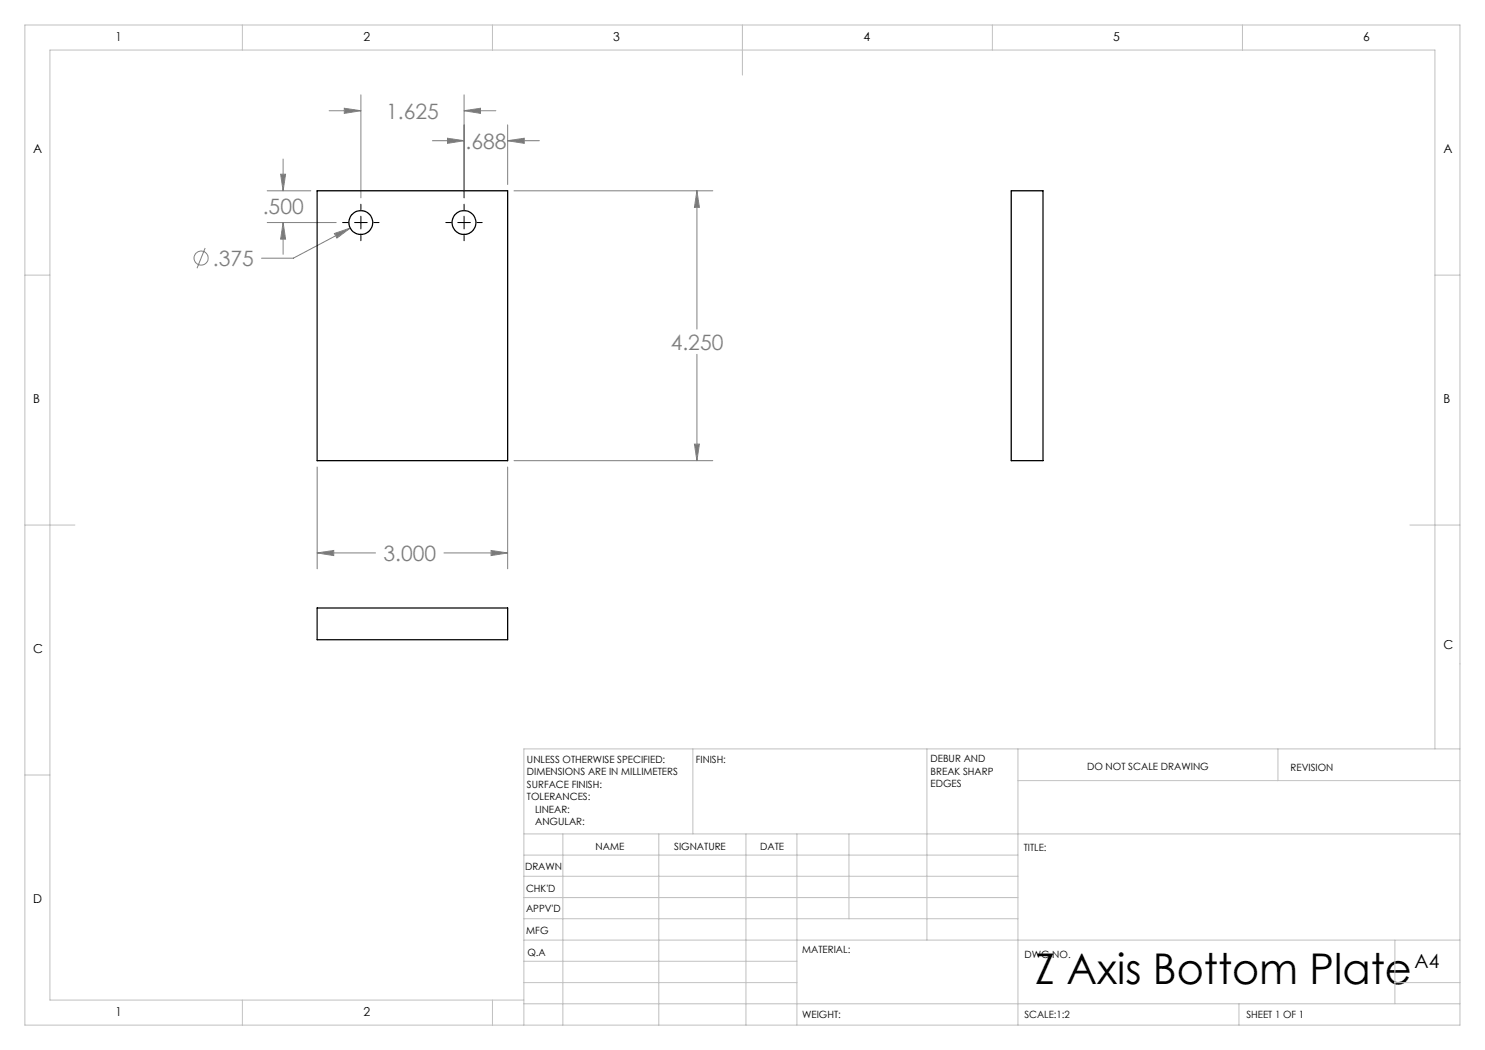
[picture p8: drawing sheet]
<svg xmlns="http://www.w3.org/2000/svg" width="297mm" height="210mm" viewBox="0 0 297 210" stroke-linecap="round" stroke-linejoin="round" font-family="sans-serif">
<g fill="none" stroke="#808080" stroke-width=".2">
<path d="M72.2 19v20.6M92.8 19v20.6M53.4 38.2h8.8M56.1 34.8h1l-.5 3.4zM56.6 31.8v6.4M65.8 22.1h6.4M68.9 21.7l3.3 .4-3.3 .6zM86.5 28.1h6.3M89.5 27.6l3.3 .5-3.3 .6zM92.8 22.1l3.3-.4v1zM92.8 22.1h6.4M101.5 28.1l3.3-.5v1.1z"/>
<path d="M101.5 25v11.9M101.5 28.1h6.4M102.8 38.2h39.8M139.4 38.2l.5 3.3h-1zM139.4 38.2v27.6M41 49.6l-1.6 4M53.4 44.5h13.8M56.6 44.5l.5 3.3h-1zM56.6 44.5v6.4M66.9 46.7l3.2-1.1-2.7 2zM70.1 45.6l-11.4 6h-6.4M139.4 70.9v21.2"/>
<path d="M63.4 93.4v20.4M101.5 93.4v20.4M102.8 92.1h39.8M138.9 88.8h1l-.5 3.3zM63.4 110.6l3.3-.5v1zM63.4 110.6h11.7M88.8 110.6h12.7M98.2 110.1l3.3 .5-3.3 .5z"/>
<circle cx="40.2" cy="51.6" r="1.41"/>
</g>
<path d="M68.5 44.5h1.1M70.9 44.5h2.5M72.2 40.8v1.2M72.2 43.2v2.6M72.2 47.1v1M74.7 44.5h1.1M89.1 44.5h1.2M91.5 44.5h2.6M92.8 40.8v1.2M92.8 43.2v2.6M92.8 47.1v1M95.4 44.5h1" fill="none" stroke="#000" stroke-width=".2"/>
<g fill="none" stroke="#c0c0c0" stroke-width=".2">
<path d="M5 5h287v200h-287zM48.5 5v5M98.5 5v5M148.5 5v10M198.5 5v5M248.5 5v5M5 55h5M287 55h5M5 105h10M282 105h10M5 155h5M138.6 149.8v17"/>
<path d="M185.4 149.8v38.2M203.6 149.8v55.2M203.6 156.1h88.4M255.6 149.8v6.3M287 149.8v-139.8h-277v190h94.8M292 149.8h-187.2v55.2M104.8 166.8h187.2M104.8 179.5h98.8M104.8 175.3h98.8M104.8 171h98.8M112.6 166.8v38.2M131.8 166.8v38.2"/>
<path d="M149.2 166.8v38.2M159.4 166.8v38.2M169.8 166.8v17M104.8 183.8h98.8M104.8 196.5h54.6M104.8 192.3h54.6M104.8 188h187.2M279 196.5h13M279 188v12.8M48.5 200v5M98.5 200v5M104.8 200.8h187.2"/>
<path d="M247.8 200.8v4.2"/>
</g>
<path d="M66.9 46.7l.5 .9 2.7-2zM63.4 110.6l3.3-.5v1zM98.2 110.1l3.3 .5-3.3 .5zM138.9 88.8h1l-.5 3.3zM139.4 38.2l.5 3.3h-1zM68.9 21.7l3.3 .4-3.3 .6zM92.8 22.1l3.3-.4v1zM56.6 44.5l.5 3.3h-1zM56.1 34.8h1l-.5 3.4zM89.5 27.6l3.3 .5-3.3 .6zM101.5 28.1l3.3-.5v1.1z" fill="#808080"/>
<g fill="none" stroke="#000" stroke-width=".25">
<path d="M63.4 38.2h38.1v53.9h-38.1zM202.2 38.2h6.4v53.9h-6.4zM63.4 121.6h38.1v6.3h-38.1z"/>
<circle cx="72.2" cy="44.5" r="2.38"/>
<circle cx="92.8" cy="44.5" r="2.38"/>
</g>
<text font-size="8.5" x="207" y="196.7">Z Axis Bottom Plate</text>
<g font-size="4.2" fill="#808080">
<text x="77.2" y="23.7">1.625</text>
<text x="93.1" y="29.7">.688</text>
<text x="52.6" y="42.7">.500</text>
<text x="42.6" y="53.2">.375</text>
<text x="134.1" y="69.9">4.250</text>
<text x="76.7" y="112.2">3.000</text>
</g>
<text font-size="3.9" x="282.9" y="193.6">A4</text>
<g font-size="2.5">
<text x="23.1" y="8.2">1</text>
<text x="72.7" y="8.2">2</text>
<text x="122.7" y="8.2">3</text>
<text x="172.7" y="8.2">4</text>
<text x="222.7" y="8.2">5</text>
<text x="272.7" y="8.2">6</text>
<text x="6.7" y="30.7">A</text>
<text x="288.7" y="30.7">A</text>
<text x="6.7" y="80.7">B</text>
<text x="288.7" y="80.7">B</text>
<text x="6.7" y="130.7">C</text>
<text x="288.7" y="129.7">C</text>
<text x="6.7" y="180.7">D</text>
<text x="23.1" y="203.2">1</text>
<text x="72.7" y="203.2">2</text>
</g>
<g font-size="2">
<text x="105.4" y="152.6">UNLESS OTHERWISE SPECIFIED:</text>
<text x="105.4" y="155.1">DIMENSIONS ARE IN MILLIMETERS</text>
<text x="139.2" y="152.6">FINISH:</text>
<text x="186.1" y="152.5">DEBUR AND</text>
<text x="186.1" y="155">BREAK SHARP</text>
<text x="217.4" y="154">DO NOT SCALE DRAWING</text>
<text x="258.1" y="154.2">REVISION</text>
<text x="105.4" y="157.6">SURFACE FINISH:</text>
<text x="105.4" y="160.1">TOLERANCES:</text>
<text x="186.1" y="157.5">EDGES</text>
<text x="107" y="162.6">LINEAR:</text>
<text x="107" y="165.1">ANGULAR:</text>
<text x="119.1" y="170">NAME</text>
<text x="134.8" y="169.9">SIGNATURE</text>
<text x="152" y="169.9">DATE</text>
<text x="204.8" y="170.2">TITLE:</text>
<text x="105" y="174.1">DRAWN</text>
<text x="105.2" y="178.3">CHK'D</text>
<text x="105.2" y="182.4">APPV'D</text>
<text x="105.3" y="186.8">MFG</text>
<text x="105.5" y="191.1">Q.A</text>
<text x="160.5" y="190.5">MATERIAL:</text>
<text x="204.9" y="191.6">DWG NO.</text>
<text x="160.4" y="203.5">WEIGHT:</text>
<text x="204.9" y="203.6">SCALE:1:2</text>
<text x="249.3" y="203.6">SHEET 1 OF 1</text>
</g>
</svg>
